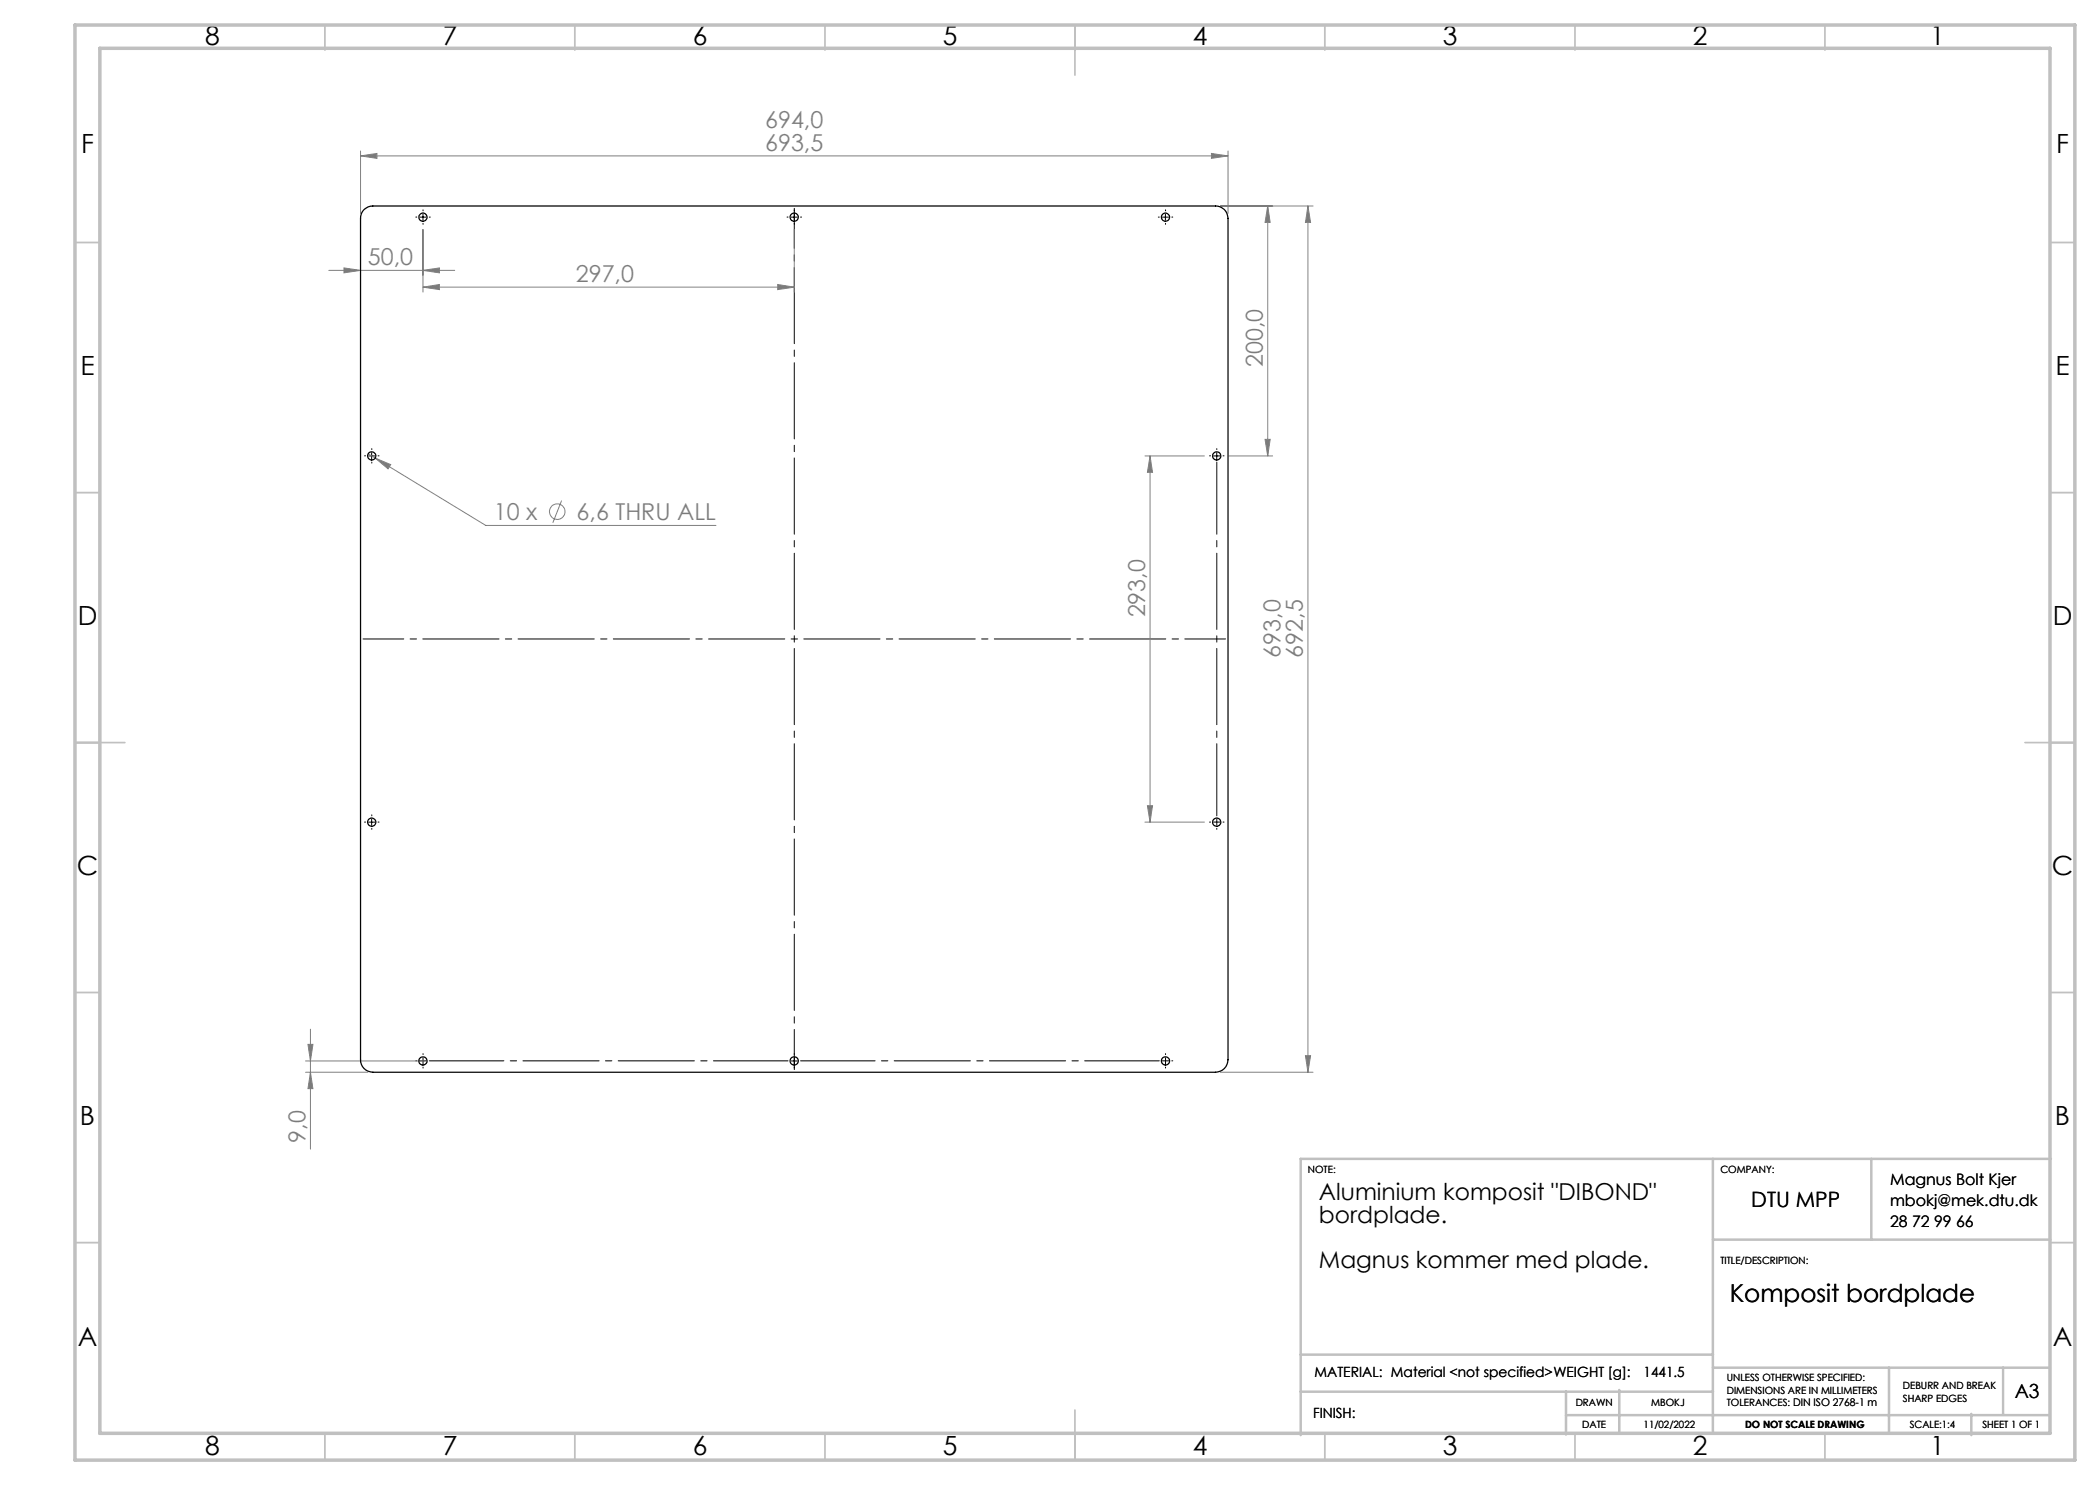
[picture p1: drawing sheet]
<svg xmlns="http://www.w3.org/2000/svg" width="420mm" height="297mm" viewBox="0 0 420 297" stroke-linecap="round" stroke-linejoin="round" font-family="sans-serif">
<g fill="none" stroke="#808080" stroke-width=".2">
<path d="M72.1 31.2l3.3-.5v1zM72.1 30.2v12.5M72.1 31.2h173.5M242.3 30.7l3.3 .5-3.3 .5zM245.6 30.2v12.5M65.8 54.1h25.1M68.8 53.6l3.3 .5-3.3 .5zM84.6 57.4l3.3-.5v1zM84.6 54.1l3.3-.5v1zM84.6 45.9v12.5M84.6 57.4h74.3M155.5 56.9l3.4 .5-3.4 .5z"/>
<path d="M158.9 45.9v12.5M244.1 41.2h18.5M253.5 41.2l.5 3.3h-1zM253.5 41.2v50M261.6 41.2l.5 3.3h-1zM261.6 41.2v173.3M73.6 90.8l1.4 .8M75 91.6l3.1 1.3-.5 .9zM75 91.6l22.2 13.5h46M229 91.2h11.9M230 91.2l.5 3.3h-1zM230 91.2v73.2"/>
<path d="M245.8 91.2h8.7M253 87.9h1l-.5 3.3zM112.3 100.1l-1.7 4.5M229 164.4h11.9M229.5 161.1h1l-.5 3.3zM61.1 214.5h12.5M61.1 212.2h24M61.6 208.9h1l-.5 3.3zM62.1 214.5l.5 3.2h-1zM62.1 205.8v24M244.1 214.5h18.5M261.1 211.1h1l-.5 3.4z"/>
<circle cx="111.4" cy="102.3" r="1.55"/>
</g>
<path d="M158.9 213.9v-172.2" fill="none" stroke="#000" stroke-width=".2" stroke-dasharray="15.2 1.3 1.3 1.3" stroke-dashoffset="7.2"/>
<path d="M72.6 127.8h172.5" fill="none" stroke="#000" stroke-width=".2" stroke-dasharray="15.2 1.3 1.3 1.3" stroke-dashoffset="7.1"/>
<g fill="none" stroke="#000" stroke-width=".2" stroke-dasharray="15.2 1.3 1.3 1.3">
<path d="M83.4 43.4h-.2M84.6 42.2v-.2M84.6 44.7v.2M85.9 43.4h.2M157.6 43.4h-.2M158.9 42.2v-.2M158.9 44.7v.2M160.1 43.4h.2M231.9 43.4h-.2M233.1 42.2v-.2M233.1 44.7v.2M234.4 43.4h.2"/>
<path d="M73.1 91.2h-.2M74.4 89.9v-.2M74.4 92.4v.2M75.6 91.2h.2M242.1 91.2h-.2M243.4 89.9v-.2M244.6 91.2h.2M73.1 164.4h-.2M74.4 163.2v-.2M74.4 165.7v.2M75.6 164.4h.2M242.1 164.4h-.2"/>
<path d="M243.4 164.4v-.6M243.4 164.4h-.7M243.4 164.4v.6M243.4 164.4h.6M243.4 165.7v.2M244.6 164.4h.2M83.4 212.2h-.2M84.6 212.2v-.7M84.6 212.2h-.6M84.6 212.2v.6M84.6 212.2h.6M84.6 210.9v-.2"/>
<path d="M84.6 213.4v.2M158.9 210.9v-.2M158.9 213.4v.2M233.1 212.2v-.7M233.1 212.2h-.6M233.1 212.2v.6M233.1 212.2h.6M233.1 210.9v-.2M233.1 213.4v.2M234.4 212.2h.2"/>
</g>
<path d="M85.9 212.2h71.7M160.1 212.2h71.8" fill="none" stroke="#000" stroke-width=".2" stroke-dasharray="15.2 1.3 1.3 1.3" stroke-dashoffset=".3"/>
<path d="M243.4 163.2v-70.8" fill="none" stroke="#000" stroke-width=".2" stroke-dasharray="15.2 1.3 1.3 1.3" stroke-dashoffset=".8"/>
<g fill="none" stroke="#000" stroke-width=".2">
<path d="M84 43.4h1.2M84.6 42.8v1.3M158.2 43.4h1.3M158.9 42.8v1.3M232.5 43.4h1.2M233.1 42.8v1.3M73.7 91.2h1.3M74.3 90.6v1.2M242.7 91.2h1.3M243.3 90.6v1.2M73.7 164.4h1.3M74.3 163.8v1.3"/>
<path d="M158.2 212.2h1.3M158.9 211.6v1.2"/>
</g>
<g fill="none" stroke="#c0c0c0" stroke-width=".35">
<path d="M65 5v5M115 5v5M165 5v5M215 5v10M265 5v5M315 5v5M365 5v5M15 48.5h5M410 48.5h5M15 98.5h5M410 98.5h5M15 148.5h10"/>
<path d="M405 148.5h10M15 198.5h5M410 198.5h5M15 248.5h5M410 248.5h5M65 287v5M115 287v5M165 287v5M215 282v10M265 287v5M315 287v5M365 287v5"/>
</g>
<g fill="none" stroke="#c0c0c0" stroke-width=".5">
<path d="M342.6 231.8v54.8M374.3 231.8v16.1M410.2 231.8h-150.1v55.2M342.6 247.9h67.5M260.1 278.3h82.5M260.1 270.9h82.5M313.2 278.3v8.6M323.8 278v8.7M342.6 273.5h67.4M377.8 273.5v13.2M400.6 273.5v9.3M313.2 283h96.8"/>
<path d="M394.3 282.8v4.2"/>
</g>
<path d="M15 5h400v287h-400zM20 9.7h390v277h-390z" fill="none" stroke="#c0c0c0" stroke-width=".7"/>
<g fill="#808080">
<path d="M72.1 31.2l3.3-.5v1zM242.3 30.7l3.3 .5-3.3 .5zM75 91.6l2.6 2.2 .5-.9zM84.6 57.4l3.3-.5v1zM155.5 56.9l3.4 .5-3.4 .5zM68.8 53.6l3.3 .5-3.3 .5zM84.6 54.1l3.3-.5v1z"/>
<path d="M261.1 211.1h1l-.5 3.4zM261.6 41.2l.5 3.3h-1zM253 87.9h1l-.5 3.3zM253.5 41.2l.5 3.3h-1z"/>
<path d="M61.6 208.9h1l-.5 3.3zM62.1 214.5l.5 3.2h-1zM230 91.2l.5 3.3h-1zM229.5 161.1h1l-.5 3.3z"/>
</g>
<g fill="none" stroke="#000" stroke-width=".25">
<path d="M72.8 41.9a2.47 2.47 0 0 1 1.8-.7h168.5a2.47 2.47 0 0 1 2.5 2.5v168.2a2.53 2.53 0 0 1-2.5 2.6h-168.5a2.47 2.47 0 0 1-2.5-2.6v-168.2a2.47 2.47 0 0 1 .7-1.8z"/>
<circle cx="84.6" cy="43.5" r=".82"/>
<circle cx="158.8" cy="43.4" r=".83"/>
<circle cx="233.1" cy="43.4" r=".83"/>
<circle cx="74.4" cy="91.2" r=".83"/>
<circle cx="243.3" cy="91.2" r=".82"/>
<circle cx="74.3" cy="164.4" r=".84"/>
<circle cx="243.3" cy="164.4" r=".83"/>
<circle cx="84.6" cy="212.2" r=".82"/>
<circle cx="158.8" cy="212.2" r=".83"/>
<circle cx="233.1" cy="212.2" r=".83"/>
</g>
<g font-size="5.3">
<text x="41" y="8.9">8</text>
<text x="88.5" y="8.9">7</text>
<text x="138.5" y="8.9">6</text>
<text x="188.5" y="8.9">5</text>
<text x="238.5" y="8.9">4</text>
<text x="288.5" y="8.9">3</text>
<text x="338.5" y="8.9">2</text>
<text x="386" y="8.9">1</text>
<text x="16.2" y="30.7">F</text>
<text x="411.2" y="30.7">F</text>
<text x="16.1" y="74.9">E</text>
<text x="411.1" y="74.9">E</text>
<text x="15.5" y="124.9">D</text>
<text x="410.5" y="124.9">D</text>
<text x="15.4" y="174.9">C</text>
<text x="410.4" y="174.9">C</text>
<text x="16" y="224.9">B</text>
<text x="411" y="224.9">B</text>
<text x="15.5" y="269.2">A</text>
<text x="410.5" y="269.2">A</text>
<text x="41" y="290.9">8</text>
<text x="88.5" y="290.9">7</text>
<text x="138.5" y="290.9">6</text>
<text x="188.5" y="290.9">5</text>
<text x="238.5" y="290.9">4</text>
<text x="288.5" y="290.9">3</text>
<text x="338.5" y="290.9">2</text>
<text x="386" y="290.9">1</text>
</g>
<text font-size="4.9" x="345.9" y="260.4">Komposit bordplade</text>
<g font-size="4.7" fill="#808080">
<text x="153" y="25.6">694,0</text>
<text x="153" y="30.2">693,5</text>
<text x="73.6" y="53.1">50,0</text>
<text x="115.2" y="56.4">297,0</text>
<text x="252.5" y="73.4" transform="rotate(-90 252.5 73.4)">200,0</text>
<text x="98.8" y="104">10 x</text>
<text x="115.3" y="104">6,6 THRU ALL</text>
<text x="229" y="123.5" transform="rotate(-90 229 123.5)">293,0</text>
<text x="256.1" y="131.5" transform="rotate(-90 256.1 131.5)">693,0</text>
<text x="260.6" y="131.5" transform="rotate(-90 260.6 131.5)">692,5</text>
<text x="61.1" y="228.5" transform="rotate(-90 61.1 228.5)">9,0</text>
</g>
<g font-size="4.7">
<text x="263.8" y="240">Aluminium komposit &quot;DIBOND&quot;</text>
<text x="263.8" y="244.6">bordplade.</text>
<text x="263.8" y="253.6">Magnus kommer med plade.</text>
</g>
<text font-size="4.2" x="350.3" y="241.4">DTU MPP</text>
<text font-size="3.9" x="403" y="279.6">A3</text>
<g font-size="3.2">
<text x="378" y="237">Magnus Bolt Kjer</text>
<text x="378" y="241.1">mbokj@mek.dtu.dk</text>
<text x="378" y="245.3">28 72 99 66</text>
</g>
<g font-size="2.8">
<text x="262.9" y="275.4">MATERIAL: Material &lt;not specified&gt;WEIGHT [g]:</text>
<text x="328.7" y="275.4">1441.5</text>
<text x="262.6" y="283.6">FINISH:</text>
</g>
<g font-size="2">
<text x="261.6" y="234.6">NOTE:</text>
<text x="344.1" y="234.6">COMPANY:</text>
<text x="344.1" y="252.7">TITLE/DESCRIPTION:</text>
<text x="315.1" y="281.3">DRAWN</text>
<text x="330.2" y="281.3">MBOKJ</text>
<text x="345.4" y="276.3">UNLESS OTHERWISE SPECIFIED:</text>
<text x="345.4" y="278.8">DIMENSIONS ARE IN MILLIMETERS</text>
<text x="345.4" y="281.3">TOLERANCES: DIN ISO 2768-1 m</text>
<text x="380.6" y="277.8">DEBURR AND BREAK</text>
<text x="380.6" y="280.3">SHARP EDGES</text>
<text x="316.4" y="285.6">DATE</text>
<text x="328.7" y="285.6">11/02/2022</text>
<text x="349" y="285.6">DO NOT SCALE DRAWING</text>
<text x="381.9" y="285.6">SCALE:1:4</text>
<text x="396.5" y="285.6">SHEET 1 OF 1</text>
</g>
</svg>
